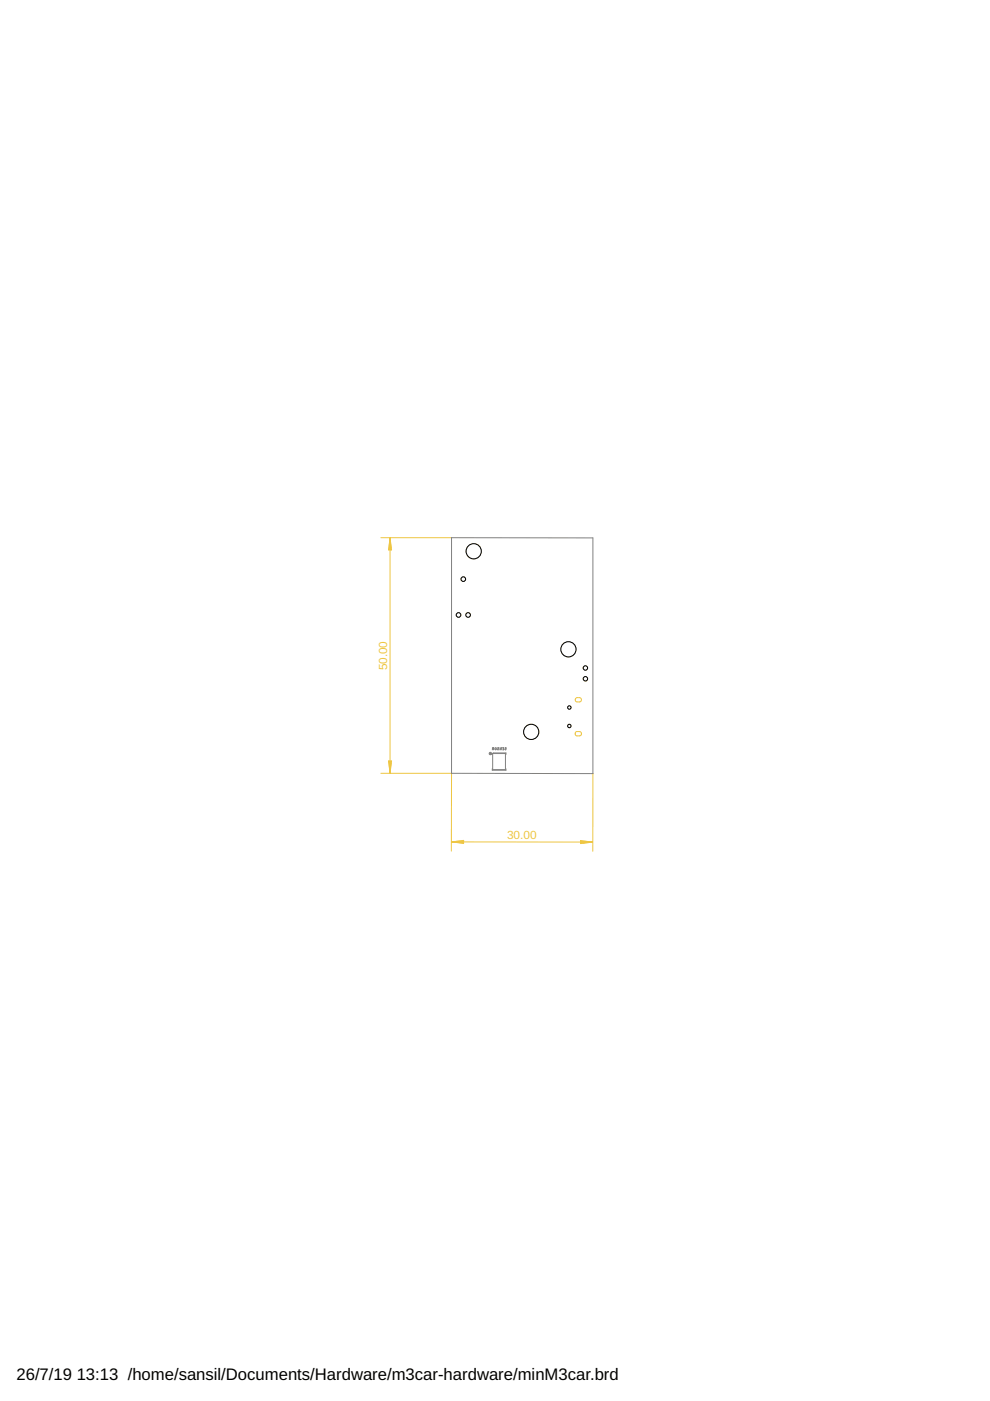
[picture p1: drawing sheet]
<svg xmlns="http://www.w3.org/2000/svg" width="210mm" height="297mm" viewBox="0 0 210 297" stroke-linecap="round" stroke-linejoin="round" font-family="sans-serif">
<path d="M104.2 160l.4-.4h2.7v.4M104.5 159.8h2.7v3.4h-2.7zM104.5 158.8l-.1 .2M104.6 158.8l-.2-.1v-.2h.2v.5M105 158.6h.2l-.1 .4-.2-.1zM105.5 158.5l.2 .2-.2 .2h.2M106 158.5v.5l.3-.5v.5M106.6 158.5h.2v.5h-.2M106.6 158.7h.2M107.1 158.5l.2 .1-.2 .3h.2M104.4 163v.3h2.9v-.3" fill="none" stroke="#808080" stroke-width=".21"/>
<circle cx="104" cy="159.8" r=".25" fill="#808080" stroke="#808080" stroke-width=".21"/>
<g fill="none" stroke="#eec643" stroke-width=".21">
<path d="M80.8 114h14.9M82.7 114.1v49.8M82.7 114.1l.3 2.5h-.6zM82.7 114.1l-.1 2.5M82.7 114.1l.1 2.5M82.7 114.1l-.3 2.5M82.7 114.1l.3 2.5M80.8 164h14.9v16.4M82.4 161.4h.6l-.3 2.5zM82.4 161.4l.3 2.5M82.6 161.4l.1 2.5M82.8 161.4l-.1 2.5"/>
<path d="M83 161.4l-.3 2.5M95.8 178.5h29.8M95.8 178.5l2.5-.3v.6zM95.8 178.5l2.5 .1M95.8 178.5l2.5 .3M98.3 178.4l-2.5 .1M98.3 178.2l-2.5 .3M123.1 178.2l2.5 .3-2.5 .4zM123.1 178.4l2.5 .1M123.1 178.3l2.5 .2M125.6 178.5l-2.5 .2M125.6 178.5l-2.5 .3"/>
<path d="M125.7 164v16.5"/>
<circle cx="100.4" cy="116.9" r="1.61"/>
</g>
<circle cx="100.4" cy="116.9" r="1.61" fill="#fff" stroke="#000" stroke-width=".21"/>
<circle cx="112.6" cy="155.2" r="1.61" fill="none" stroke="#eec643" stroke-width=".21"/>
<circle cx="112.6" cy="155.2" r="1.61" fill="#fff" stroke="#000" stroke-width=".21"/>
<circle cx="120.5" cy="137.7" r="1.61" fill="none" stroke="#eec643" stroke-width=".21"/>
<circle cx="120.5" cy="137.7" r="1.61" fill="#fff" stroke="#000" stroke-width=".21"/>
<g fill="none" stroke="#eec643" stroke-width=".21">
<path d="M122 148.1l.3-.2h.6a.47 .47 0 0 1 .4 .5 .47 .47 0 0 1-.4 .4l-.9-.1zM122.1 155.2l.8-.1a.46 .46 0 0 1 .4 .5 .46 .46 0 0 1-.4 .4l-.8-.1z"/>
<circle cx="120.7" cy="153.9" r=".36"/>
</g>
<circle cx="120.7" cy="153.9" r=".36" fill="#fff" stroke="#000" stroke-width=".21"/>
<circle cx="120.7" cy="150" r=".36" fill="none" stroke="#eec643" stroke-width=".21"/>
<circle cx="120.7" cy="150" r=".36" fill="#fff" stroke="#000" stroke-width=".21"/>
<circle cx="98.2" cy="122.8" r=".49" fill="none" stroke="#eec643" stroke-width=".21"/>
<circle cx="98.2" cy="122.8" r=".49" fill="#fff" stroke="#000" stroke-width=".21"/>
<circle cx="99.3" cy="130.4" r=".49" fill="none" stroke="#eec643" stroke-width=".21"/>
<circle cx="99.3" cy="130.4" r=".49" fill="#fff" stroke="#000" stroke-width=".21"/>
<circle cx="97.2" cy="130.4" r=".49" fill="none" stroke="#eec643" stroke-width=".21"/>
<circle cx="97.2" cy="130.4" r=".49" fill="#fff" stroke="#000" stroke-width=".21"/>
<circle cx="124.1" cy="143.9" r=".47" fill="none" stroke="#eec643" stroke-width=".21"/>
<circle cx="124.1" cy="143.9" r=".47" fill="#fff" stroke="#000" stroke-width=".21"/>
<circle cx="124.1" cy="141.6" r=".47" fill="none" stroke="#eec643" stroke-width=".21"/>
<circle cx="124.1" cy="141.6" r=".47" fill="#fff" stroke="#000" stroke-width=".21"/>
<path d="M95.7 114h30v50h-30z" fill="none" stroke="#808080" stroke-width=".21"/>
<g font-size="3.5">
<text x="3.5" y="292.5">26/7/19</text>
<text x="16.3" y="292.5">13:13 /home/sansil/Documents/Hardware/m3car-hardware/minM3car.brd</text>
</g>
<g font-size="2.5" fill="#eec643">
<text x="82.1" y="142.2" transform="rotate(-90 82.1 142.2)">50.00</text>
<text x="107.5" y="177.9">30.00</text>
</g>
</svg>
